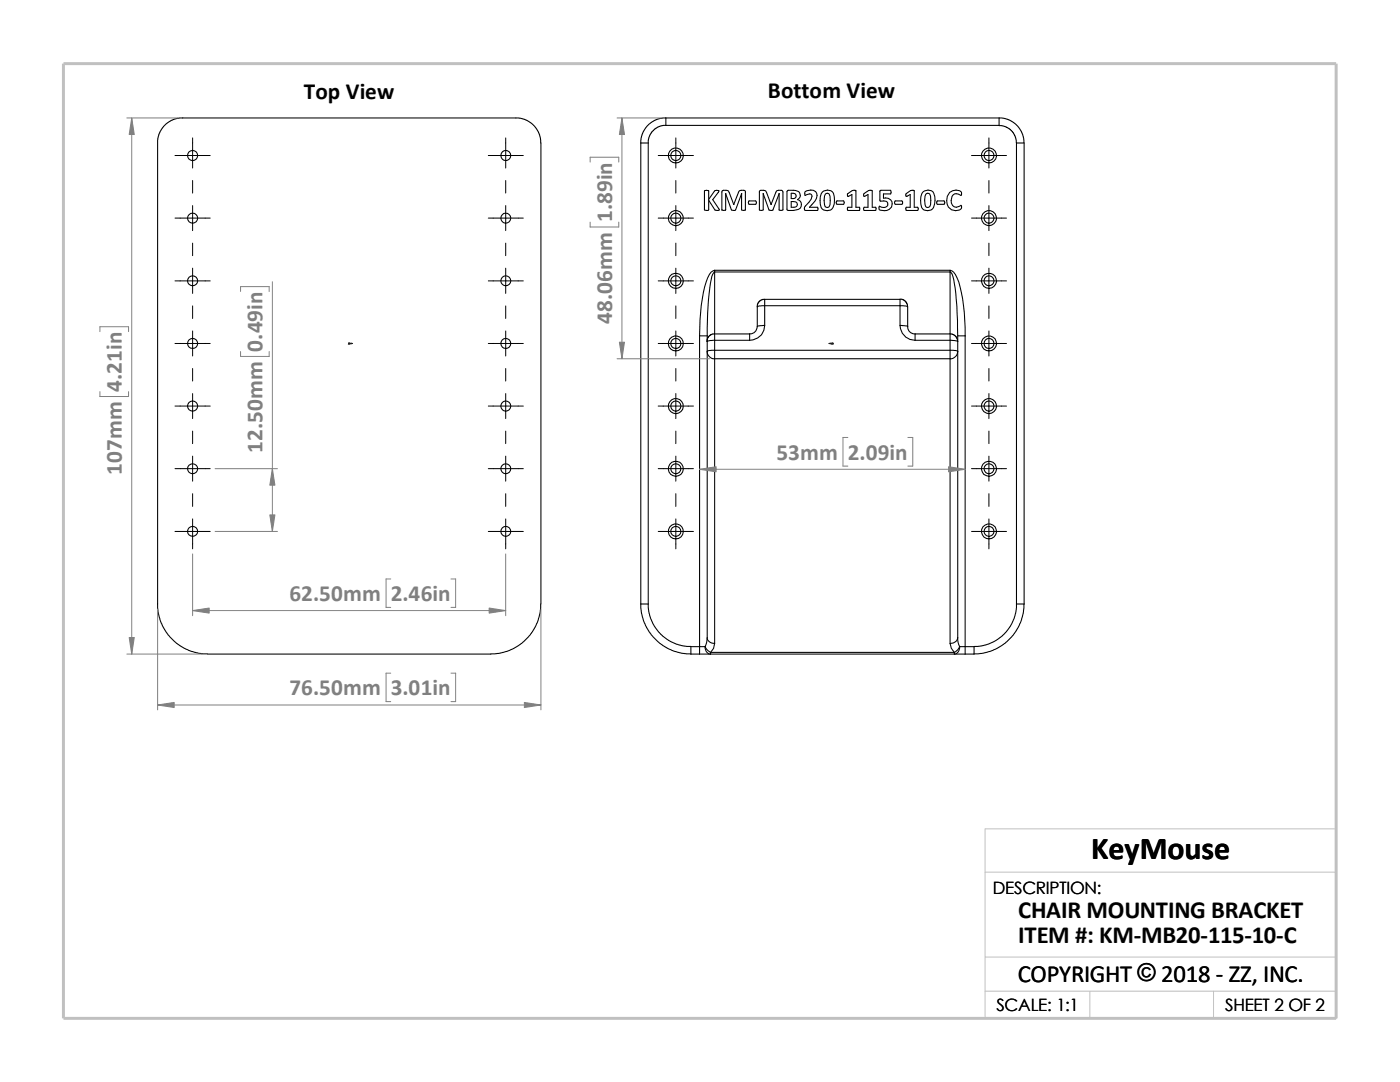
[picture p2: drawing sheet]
<svg xmlns="http://www.w3.org/2000/svg" width="279mm" height="216mm" viewBox="0 0 279 216" stroke-linecap="round" stroke-linejoin="round" font-family="sans-serif">
<path d="M196.6 174h70.1M196.6 197.8h70.1M196.6 191h70.1M217.5 197.8v5.4M242.2 197.8v5.4M26.8 203.2h239.9v-37.8h-70.1v37.8" fill="none" stroke="#c0c0c0" stroke-width=".2"/>
<path d="M12.7 12.7h254v190.5h-254z" fill="none" stroke="#c0c0c0" stroke-width=".59"/>
<g fill="none" stroke="#000" stroke-width=".21">
<path d="M31.5 28.5l.2-1.6 .9-1.7 1.5-1.1 1.7-.6h67.7l1.8 .6 1.4 1.1 1 1.7 .2 1.6v92M31.5 28.5v92.9l.4 2.3 .7 1.5 .9 1.5 1.4 1.4 1.8 1.2 1.6 .7 1.5 .4 1.6 .1M127.9 28.5v92M127.9 28.5h1.5M129.4 28.5v92M132.9 23.5l-.9 .1-1.1 .3-1.1 .7-.7 .6-1 1.7-.2 1.6M132.9 23.5h66.5M132.9 25h-.6l-.9 .3-1.1 .8-.8 1.3-.1 1.1M132.9 23.5v1.5M140.6 38.1l.4-.1 .4 .1v1.7l1.3-1.8 .8 .1-1.3 1.7 1.3 1.9v.3h-.8l-1.3-2v1.9l-.2 .1-.6-.1zM144.8 38.7v3.2h-.7v-3.8l.8-.1 .5 .1 1 2.7M144.8 38.7l1.2 3.2 .4 .1 .4-.1 1.2-3.2"/>
<path d="M144.8 38.7h.1M148 38.7v3.2l.7 .1 .1-3.8-.3-.2a.98 .98 0 0 0-1.1 .2l-1 2.6M148 38.7h.1M152.3 38.7v3.2l-.4 .1-.3-.1v-3.7l.1-.2 1.1 .1 1.1 2.7M152.3 38.7l1.2 3.2 .4 .1 .4-.1 1.2-3.2M152.3 38.7h.1M155.5 38.7v3.2l.7 .1 .1-3.7-.4-.3a.98 .98 0 0 0-1 .2l-1 2.6M155.5 38.7h.1M157.1 38.1l.2-.1a2.31 2.31 0 0 1 2.3 .5 .91 .91 0 0 1-.4 1.3 1.03 1.03 0 0 1 .8 .9 1.03 1.03 0 0 1-.7 1.1l-.9 .2-1.3-.1zM157.9 38.6l.8 .1a.53 .53 0 0 1 .2 .6 .53 .53 0 0 1-.6 .3h-.4zM160.7 38.2a1.41 1.41 0 0 1 2.4 .8 3.8 3.8 0 0 1-1.6 2.4h1.7v.5v.1h-2.4l-.2-.1v-.6a5.1 5.1 0 0 0 1.5-2.1 .44 .44 0 0 0-.6-.5l-.8 .3zM164.1 38.3a1.37 1.37 0 0 1 1.5-.3 1.37 1.37 0 0 1 .9 1.2 2.73 2.73 0 0 1-.7 2.7 1.38 1.38 0 0 1-2.1-1.2 3.1 3.1 0 0 1 .4-2.4z"/>
<path d="M164.7 38.7a.51 .51 0 0 1 .8 0 3.8 3.8 0 0 1 0 2.5 .56 .56 0 0 1-.8 0 3.5 3.5 0 0 1 0-2.5zM169.2 38.7l.9-.7a.48 .48 0 0 1 .7 .1v3.3h.7v.6h-2.3v-.6h.8v-2.6l-.8 .4zM172.4 38.7l1-.7 .7 .1v3.3h.7v.6h-2.4v-.6h.8v-2.6l-.8 .4zM175.6 38l2.2 .1v.6h-1.5v.8a1.31 1.31 0 0 1 1.8 1.2 1.31 1.31 0 0 1-1.6 1.3h-.7a.5 .5 0 0 1-.3-.9 .93 .93 0 0 0 1.1 .3 .93 .93 0 0 0 .6-.9l-.3-.3-1.3-.1zM180.8 38.7l.9-.7a.48 .48 0 0 1 .8 .1v3.3h.7v.6h-2.4v-.6h.9v-2.6l-.9 .4zM184.2 38.3a1.37 1.37 0 0 1 1.5-.3 1.37 1.37 0 0 1 .9 1.2 2.89 2.89 0 0 1-.8 2.7 1.33 1.33 0 0 1-2-1.2 3.1 3.1 0 0 1 .4-2.4zM184.8 38.7a.51 .51 0 0 1 .7 0 3.8 3.8 0 0 1 0 2.5 .56 .56 0 0 1-.8 0 3.5 3.5 0 0 1 .1-2.5zM189.5 38.4a1.68 1.68 0 0 1 2.4 0v.5h-.4a1.01 1.01 0 0 0-1.5 .3 1.42 1.42 0 0 0 .8 2.2l1-.4 .1 .5a1.75 1.75 0 0 1-2 .4 1.75 1.75 0 0 1-1-1.9l.2-.8zM199.4 23.5v1.5h-66.5M199.4 23.5l.9 .1 1 .3 .8 .4 .9 .8 1 1.5 .3 1v.9M199.4 25.1l1.3 .2 1.1 .7 .7 1 .4 1.5M202.9 28.5v92"/>
<path d="M202.9 28.5h1.5v92M142.6 53.9v.4M142.6 54.3v12.3M142.6 54.3h47M142.6 53.9h47M142.6 53.9a1.98 1.98 0 0 0-1.4 1.6 33.4 33.4 0 0 0-1.6 11.5M142.6 54.3a1.96 1.96 0 0 0-.7 1.5 56 56 0 0 0-.8 11.2M146.4 40.8h.1M149.4 40.1h1.4a.42 .42 0 0 1 0 .7h-1.3l-.1-.4zM152.6 59.7l-.7 .2-.4 .3-.3 .5-.1 .5M152.6 59.7v1.3M152.6 59.7h27v1.3"/>
<path d="M153.9 40.8h.1M157.9 40.2a.89 .89 0 0 1 1.2 .4 .56 .56 0 0 1-.6 .8h-.6zM167 40.1h1.3l.1 .5-.1 .2h-1.3l-.1-.4zM178.6 40.1h1.4a.42 .42 0 0 1 0 .7h-1.3l-.2-.4zM179.6 59.7l.6 .1 .4 .3 .4 .5 .1 .6M187 40.1h1.4a.42 .42 0 0 1 0 .7l-1.4-.1zM189.6 54.3a1.76 1.76 0 0 1 .7 1.5 66.7 66.7 0 0 1 .8 11.2M189.6 53.9a1.98 1.98 0 0 1 1.4 1.6 30.8 30.8 0 0 1 1.6 11.5M189.6 53.9v.4M189.6 54.3v12.3M139.6 67v62M139.6 67h1.5"/>
<path d="M141.1 70.1a1.45 1.45 0 0 0 1.5 1.5M141.1 67v3.1M141.1 70.1v57.2M142.6 66.6l-.6 .1-.5 .4-.3 .4-.1 .7M142.6 66.6v1.3M142.6 69.9v1.7M142.6 69.9h-1l-.5 .2M142.6 67.9l-1.4 .1-.1 .2M142.6 71.6v56.8M142.6 66.6h7M142.6 67.9v2M142.6 71.6h47"/>
<path d="M142.6 69.9h47M142.6 67.9h7M149.6 66.6v1.3M151.1 65.2a1.48 1.48 0 0 1-1.5 1.4M151.1 61.2v4l1.5-.3M152.6 61h-1l-.5 .2M152.6 64.9a2.92 2.92 0 0 1-3 3M152.6 61v3.9M152.6 61h27M179.6 61h1.1l.4 .2M179.6 64.9a3 3 0 0 0 3 3M179.6 61v3.9"/>
<path d="M181.1 65.1a1.42 1.42 0 0 0 1.5 1.5M181.1 61.2v4l-1.5-.3M182.6 66.6h7M182.6 67.9h7M182.6 66.6v1.3M189.6 66.6v1.3M189.6 69.9v1.7M189.6 71.6v56.8M189.6 67.9v2M189.6 66.6l.6 .1 .4 .3 .4 .5 .1 .7-.1-.2-1.4-.1M189.6 69.9h1.1l.4 .2M191.1 67h1.5"/>
<path d="M191.1 67v3.1M191.1 70.1a1.52 1.52 0 0 1-1.5 1.5M191.1 70.1v57.2M192.6 67v62M107.9 120.5l-.1 1.6-.4 1.6-.6 1.5-1 1.5-1.7 1.7-1.4 .9-1.6 .7-1.6 .4-1.5 .1h-56.6M127.9 120.5h1.5M127.9 120.5l.1 1.8 .6 2 .9 1.8 1.1 1.2 1.7 1.5 1.7 1 2 .5 1.9 .2M129.4 120.5l.1 1.5 .4 1.5 .7 1.5 1.2 1.5 1.6 1.3 1.5 .7 1.5 .4 1.5 .1M137.9 130.5h1.7M139.6 129h-1.7v1.5M139.6 130.5h2.2M139.6 129h1.1"/>
<path d="M139.6 129v1.5M140.7 129l.3 .5 .8 .7M140.7 129a1.27 1.27 0 0 0 1.1 1.5M141.1 127.3a1.33 1.33 0 0 0 1.5 1.1M141.1 127.3l-.1 .9-.3 .8M141.8 130.5h48.7M141.8 130.2h48.7M141.8 130.2v.3M142.6 128.4l-.2 1-.6 .8M189.6 128.4l.3 1 .6 .8M190.5 130.5h2.1M190.5 130.2v.3"/>
<path d="M191.1 127.3l.1 .9 .3 .8M191.1 127.3a1.42 1.42 0 0 1-1.5 1.1M191.5 129h1.1M191.5 129l-.4 .7-.6 .5M191.5 129a1.28 1.28 0 0 1-1 1.5M192.6 129h1.8M192.6 129v1.5M194.4 129v1.5h-1.8M202.9 120.5l-.1 1.5-.4 1.5-.8 1.5-1.2 1.5-1.6 1.3-1.4 .7-1.6 .4-1.4 .1M202.9 120.5h1.5M204.4 120.5l-.2 1.8-.6 2-1.3 2.4-1.4 1.4-1.8 1.2-1.6 .7-1.5 .4-1.6 .1"/>
<circle cx="38.4" cy="31" r="1.01"/>
<circle cx="101" cy="31" r="1"/>
<circle cx="134.9" cy="31" r="1.49"/>
<circle cx="134.9" cy="31" r="1.01"/>
<circle cx="197.4" cy="31" r="1.5"/>
<circle cx="197.4" cy="31" r="1"/>
<circle cx="38.4" cy="43.5" r="1"/>
<circle cx="38.4" cy="56" r="1"/>
<circle cx="100.9" cy="43.5" r=".99"/>
<circle cx="101" cy="56" r=".99"/>
<circle cx="134.9" cy="56" r="1"/>
<circle cx="134.9" cy="43.5" r="1.5"/>
<circle cx="134.9" cy="56" r="1.5"/>
<circle cx="134.9" cy="43.5" r="1"/>
<circle cx="197.4" cy="56" r=".99"/>
<circle cx="197.4" cy="43.5" r="1.51"/>
<circle cx="197.4" cy="56" r="1.51"/>
<circle cx="197.4" cy="43.5" r=".99"/>
<circle cx="38.4" cy="68.5" r="1"/>
<circle cx="101" cy="68.5" r=".99"/>
<circle cx="134.9" cy="68.5" r="1"/>
<circle cx="134.9" cy="68.5" r="1.5"/>
<circle cx="197.4" cy="68.5" r=".99"/>
<circle cx="197.4" cy="68.5" r="1.51"/>
<circle cx="38.4" cy="93.5" r="1"/>
<circle cx="38.4" cy="81" r="1.01"/>
<circle cx="100.9" cy="93.5" r=".99"/>
<circle cx="101" cy="81" r="1"/>
<circle cx="134.9" cy="81" r="1.01"/>
<circle cx="134.9" cy="81" r="1.5"/>
<circle cx="134.9" cy="93.5" r="1.5"/>
<circle cx="134.9" cy="93.5" r="1"/>
<circle cx="197.4" cy="81" r="1"/>
<circle cx="197.4" cy="81" r="1.51"/>
<circle cx="197.4" cy="93.5" r="1.51"/>
<circle cx="197.4" cy="93.5" r=".99"/>
<circle cx="38.4" cy="106" r="1"/>
<circle cx="101" cy="106" r=".99"/>
<circle cx="134.9" cy="106" r="1"/>
<circle cx="134.9" cy="106" r="1.5"/>
<circle cx="197.4" cy="106" r=".99"/>
<circle cx="197.4" cy="106" r="1.51"/>
</g>
<g fill="#00f" stroke="#00f" stroke-width=".2">
<path d="M70 68.5h.4l-.4 .1z"/>
<path d="M165.4 68.5h.4v.1z"/>
</g>
<path d="M69.6 68.5h.8M69.6 68.4l.2 .3M69.7 68.5h.1M69.7 68.4v.3M69.8 68.4l-.3 .3M165.4 68.5h.9M166 68.4l.3 .3M166.1 68.5h.1M166.1 68.4v.3M166.2 68.4l-.3 .3" fill="none" stroke="#00f" stroke-width=".2"/>
<g fill="none" stroke="#000" stroke-width=".2">
<path d="M34.9 31h7.1M38.4 27.5v6M38.4 36v2.5M97.5 31h6.9M100.9 27.5v6M100.9 36v2.5M131.4 31h7M134.9 27.5v6M134.9 36v2.5M193.9 31h7M197.4 27.5v6M197.4 36v2.5"/>
<path d="M34.9 56h7.1M34.9 43.5h7.1M38.4 41v5M38.4 48.5v2.5M38.4 53.5v5M97.5 56h6.9M97.5 43.5h6.9M100.9 41v5M100.9 48.5v2.5M100.9 53.5v5M131.4 56h7M131.4 43.5h7"/>
<path d="M134.9 41v5M134.9 48.5v2.5M134.9 53.5v5M193.9 56h7M193.9 43.5h7M197.4 41v5M197.4 48.5v2.5M197.4 53.5v5M34.9 68.5h7.1M38.4 61v2.5M38.4 66v5M38.4 73.5v2.5"/>
<path d="M38.4 78.5v5M97.5 68.5h6.9M100.9 61v2.5M100.9 66v5M100.9 73.5v2.5M100.9 78.5v5M131.4 68.5h7M134.9 61v2.5M134.9 66v5M134.9 73.5v2.5M134.9 78.5v5M193.9 68.5h7"/>
<path d="M197.4 61v2.5M197.4 66v5M197.4 73.5v2.5M197.4 78.5v5M34.9 93.5h7.1M34.9 81h7.1M38.4 86v2.5M38.4 91v5M38.4 98.5v2.5M97.5 93.5h6.9M97.5 81h6.9M100.9 86v2.5"/>
<path d="M100.9 91v5M100.9 98.5v2.5M131.4 93.5h7M131.4 81h7M134.9 86v2.5M134.9 91v5M134.9 98.5v2.5M193.9 93.5h7M193.9 81h7M197.4 86v2.5M197.4 91v5M197.4 98.5v2.5"/>
<path d="M34.9 106h7.1M38.4 103.5v6M97.5 106h6.9M100.9 103.5v6M131.4 106h7M134.9 103.5v6M193.9 106h7M197.4 103.5v6"/>
</g>
<g fill="none" stroke="#808080" stroke-width=".2">
<path d="M25.3 23.5h10.1M26.3 23.5v107M117.8 32.3v-.9h5.7v.9M123.1 23.5h8.8M124.1 23.5v48.1M48 58.2v-1h5.7v1M54.4 56.2v49.8M117.8 44.3v1h5.7v-1M19.9 66.2v-1h5.8v1M19.9 78.1v1h5.8v-1M48 70.1v1h5.7v-1M123.1 71.6h18.5"/>
<path d="M42.9 93.5h12.5M139.6 93.6h53M169.2 87.3h-1v5.7h1M181.2 87.3h1v5.7h-1M38.4 110.5v12.4M42.9 106h12.5M78 115.5h-1v5.7h1M90 115.5h.9v5.7h-.9M100.9 110.5v12.4M25.3 130.5h15.1M31.5 121.5v20.1M38.4 121.8h62.5"/>
<path d="M78 134.3h-1v5.7h1M90 134.3h.9v5.7h-.9M107.9 121.5v20.1M31.5 140.7h76.4"/>
</g>
<g fill="#808080" stroke="#808080" stroke-width=".2">
<path d="M26.3 23.5l.5 3.3h-1z"/>
<path d="M25.8 127.2h1l-.5 3.3z"/>
<path d="M31.5 140.7l3.3-.5v1z"/>
<path d="M104.6 140.2l3.3 .5-3.3 .5z"/>
<path d="M38.4 121.8l3.3-.5v1z"/>
<path d="M97.6 121.3l3.3 .5-3.3 .5z"/>
<path d="M54.4 93.5l.5 3.3h-1.1z"/>
<path d="M53.8 102.7h1.1l-.5 3.3z"/>
<path d="M139.6 93.6l3.3-.5v1z"/>
<path d="M189.3 93.1l3.3 .5-3.3 .5z"/>
<path d="M123.6 68.3h1l-.5 3.3z"/>
<path d="M124.1 23.5l.5 3.3h-1z"/>
</g>
<text font-size="6.4" x="217.8" y="171.4">KeyMouse</text>
<g font-size="4.9">
<text x="203.2" y="183.2">CHAIR MOUNTING BRACKET</text>
<text x="203.2" y="188.1">ITEM #: KM-MB20-115-10-C</text>
<text x="203.1" y="195.9">COPYRIGHT © 2018 - ZZ, INC.</text>
</g>
<g font-size="4.6">
<text x="60.6" y="19.7">Top View</text>
<text x="153.2" y="19.6">Bottom View</text>
</g>
<g font-size="4.6" fill="#808080">
<text x="122.2" y="44.3" transform="rotate(-90 122.2 44.3)">1.89in</text>
<text x="122.2" y="64.6" transform="rotate(-90 122.2 64.6)">48.06mm</text>
<text x="52.4" y="70.1" transform="rotate(-90 52.4 70.1)">0.49in</text>
<text x="24.3" y="78.1" transform="rotate(-90 24.3 78.1)">4.21in</text>
<text x="24.3" y="94.8" transform="rotate(-90 24.3 94.8)">107mm</text>
<text x="52.4" y="90.4" transform="rotate(-90 52.4 90.4)">12.50mm</text>
<text x="154.9" y="91.8">53mm</text>
<text x="169.2" y="91.8">2.09in</text>
<text x="57.7" y="120">62.50mm</text>
<text x="78" y="120">2.46in</text>
<text x="57.7" y="138.8">76.50mm</text>
<text x="78" y="138.8">3.01in</text>
</g>
<g font-size="3.4">
<text x="198.2" y="178.5">DESCRIPTION:</text>
<text x="198.8" y="201.7">SCALE: 1:1</text>
<text x="244.5" y="201.7">SHEET 2 OF 2</text>
</g>
</svg>
